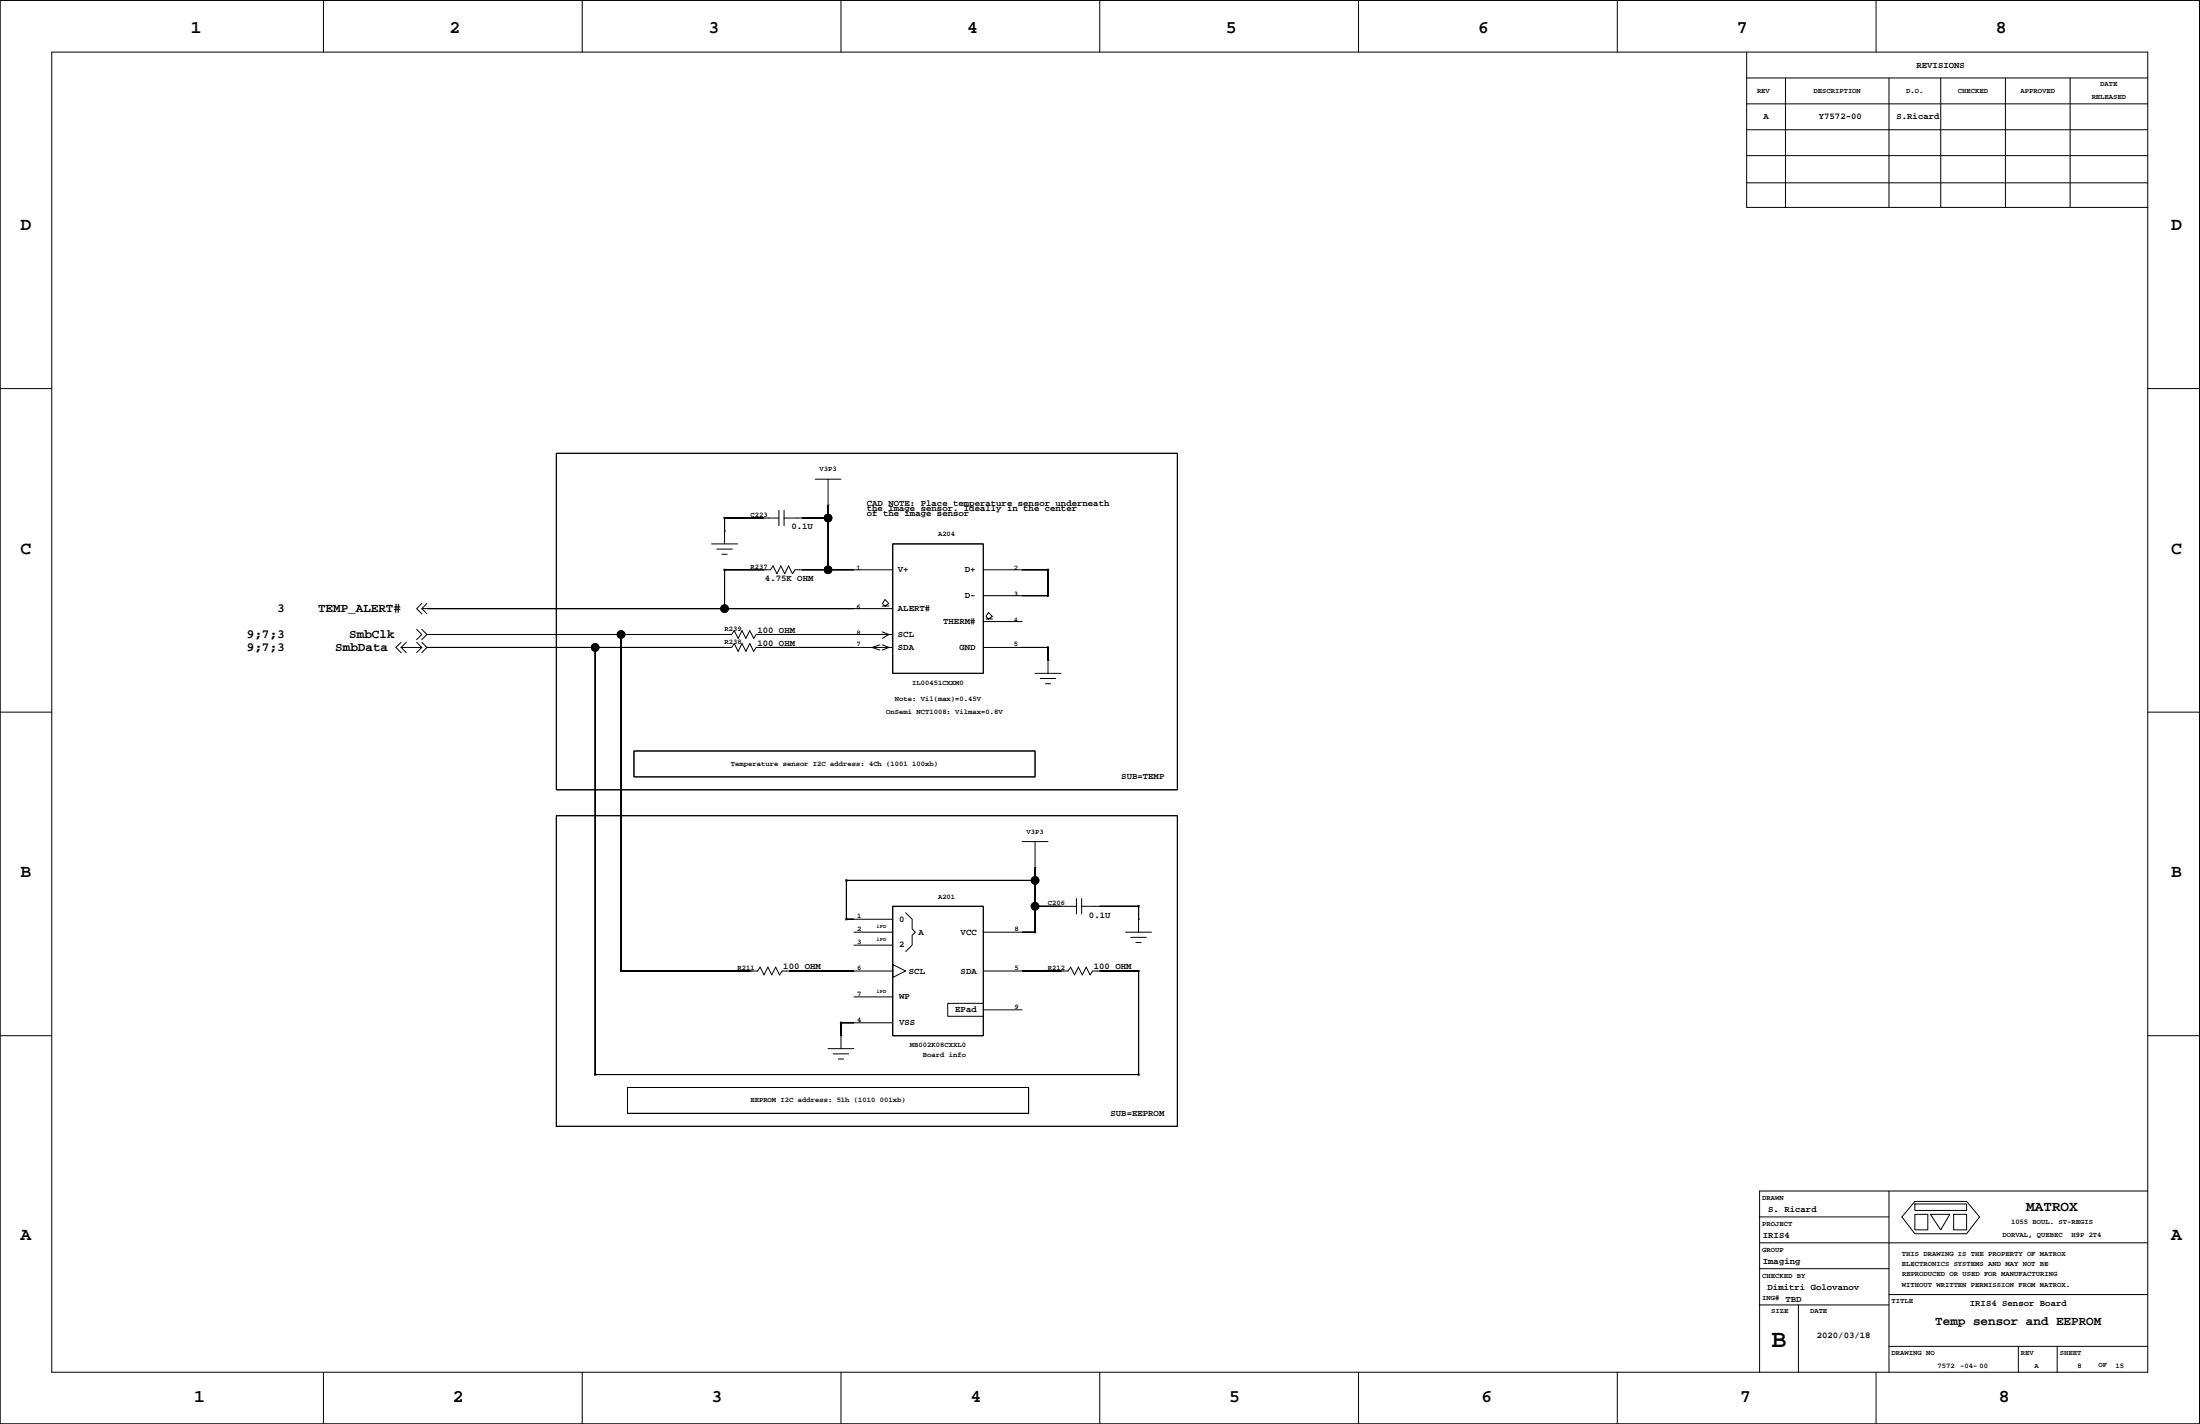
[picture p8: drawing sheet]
<svg xmlns="http://www.w3.org/2000/svg" width="432mm" height="279mm" viewBox="0 0 432 279" stroke-linecap="round" stroke-linejoin="round" font-family="sans-serif">
<g fill="none" stroke="#000" stroke-width=".2">
<path d="M0 .1h431.7v279.3h-431.7zM10.2 10.2h411.3v259h-411.3zM63.5 .1v10.1M114.3 .1v10.1M165.1 .1v10.1M215.9 .1v10.1M266.6 .1v10.1M317.4 .1v10.1M342.8 15.3h78.7M342.8 10.2v30.5h78.7M350.4 15.3v25.4M368.2 .1v10.1"/>
<path d="M370.8 15.3v25.4M380.9 15.3v25.4M393.6 15.3v25.4M406.3 15.3v25.4M342.8 35.9h78.7M342.8 30.5h78.7M342.8 25.5h78.7M342.8 20.4h78.7M0 76.2h10.2M421.5 76.2h10.2M109.2 88.9h121.9v66.1h-121.9zM160 94h5.1"/>
<path d="M162.5 99.1h.1M162.5 94v17.8M82.8 118.4l-1 1 1 1M82.8 119.4h92.4M83.8 119.4h.1M83.8 118.4l-1 1 1 1M139.7 106.7h5M140.7 107.7h3M141.7 108.8h1M142.2 104.2h.1M149.8 111.8h.1M149.8 101.6h.1"/>
<path d="M152.9 101.6h-10.7v5.1M152.9 100.1v3.1M153.9 101.6h8.6M153.9 100.1v3.1M157.4 111.8h.1M157.4 101.6h.1M173.2 118.9h.5l-.5-.5 .5-.8 .8 .8-.8 .5h.8M175.2 106.7h17.8v25.4h-17.8zM175.2 111.8h-19.2l-.5 .8-.7-1.6-.8 1.6-.7-1.6-.8 1.6-.8-1.6-.5 .8h-9v7.6M193 111.8h12.7v5.1h-12.7M0 139.7h10.2M78.7 127h4.1"/>
<path d="M78.7 126l-1 1 1 1.1M78.7 127l1 1.1M79.7 126l-1 1M81.8 123.5l1 1-1 1M81.8 126l1 1M82.8 127l-1 1.1M82.8 126l1 1M82.8 123.5l1 1-1 1M83.8 127l-1 1.1M83.8 124.5h.1M83.8 127h.1M83.8 127h59.8l.5-.7 .8 1.5 .7-1.5 .8 1.5 .8-1.5 .7 1.5 .5-.8h26.8"/>
<path d="M83.8 124.5h59.8l.5-.8 .8 1.6 .7-1.6 .8 1.6 .8-1.6 .7 1.6 .5-.8h26.8M116.8 127v83.8h106.7v-20.3h-9l-.6 .8-.7-1.5-.8 1.5-.7-1.5-.8 1.5-.8-1.5-.5 .7h-16.6M121.9 124.5v66h26.8l.5-.7 .8 1.5 .7-1.5 .8 1.5 .7-1.5 .8 1.5 .5-.8h21.7M142.2 127h.1M142.2 124.5h.1M149.8 127h.1M149.8 124.5h.1M172.7 126.5l-1.5 .5 1.5 .5M173.2 126.5l1.3 .5-1.3 .5M173.2 124l1.3 .5-1.3 .8M193 127h12.7v5.1M193 122h7.6"/>
<path d="M193.5 121.4h.5l-.5-.5 .5-.7 .8 .7-.8 .5h.8M203.2 132.1h5M204.2 133.1h3M205.2 134.1h1M205.7 129.6h.1M421.5 139.7h10.2M124.4 147.3h78.8v5.1h-78.8zM109.2 160h121.9v61h-121.9zM175.2 177.8h17.8v25.4h-17.8zM177.8 179.1l1.2 1.3v1.9l.7 .6-.7 .6v1.9l-1.2 1.3M200.6 165.1h5.1M203.2 170.2h.1"/>
<path d="M203.2 177.8h8.1M203.2 165.1v17.8h-10.2M203.2 172.7h-37.1v7.7h9.1M208.2 177.8h.1M211.3 176.3v3M212.3 177.8h11.2v5.1M212.3 176.3v3M215.9 177.8h.1M147.3 190.5h.1M154.9 190.5h.1M167.6 195.6h7.6M167.6 182.9h7.6"/>
<path d="M167.6 185.4h7.6M175.2 189.3l2.6 1.2-2.6 1.3zM193 196.9h-7v2.5h7M193 198.1h7.6M208.2 190.5h.1M215.9 190.5h.1M220.9 182.9h5.1M221.9 183.9h3.1M223 184.9h1M223.5 180.4h.1M0 203.2h10.2M123.2 213.4h78.7v5.1h-78.7z"/>
<path d="M162.5 205.8h5.1M163.5 206.8h3.1M164.6 207.8h1M165.1 203.2h.1M175.2 200.7h-10.1v5.1M421.5 203.2h10.2M345.4 238.8h25.4M370.8 233.7v35.5M375.8 238.3h2.6v3h-2.6zM375.8 236.2h10.2v1.3h-10.2zM375.8 235.7h10.2l2.5 3.1-2.5 3.3h-10.2l-2.5-3.3zM378.9 238.3h3.8l-1.8 3z"/>
<path d="M383.5 238.3h2.5v3h-2.5zM421.5 233.7h-76.1v35.5M345.4 256h25.4M345.4 248.9h25.4M345.4 243.8h76.1M353 256v13.2M370.8 254h50.7M63.5 269.2v10.2M114.3 269.2v10.2M165.1 269.2v10.2M215.9 269.2v10.2M266.6 269.2v10.2"/>
<path d="M317.4 269.2v10.2M368.2 269.2v10.2M370.8 264.2h50.7M396.1 264.2v5M403.8 264.2v5"/>
<circle cx="142.2" cy="119.4" r=".75"/>
<circle cx="162.5" cy="101.6" r=".75"/>
<circle cx="162.5" cy="111.8" r=".75"/>
<circle cx="116.8" cy="127" r=".75"/>
<circle cx="121.9" cy="124.5" r=".75"/>
<circle cx="203.2" cy="177.8" r=".75"/>
<circle cx="203.2" cy="172.7" r=".75"/>
</g>
<g fill="#000" stroke="#000" stroke-width=".2">
<path d="M162.5 99.1v2.5z" fill-rule="evenodd"/>
<path d="M142.1 101.5h.2v.3h-.2z" fill-rule="evenodd"/>
<path d="M142.1 111.7h.2v.2h-.2z" fill-rule="evenodd"/>
<path d="M142.2 101.6v2.6z" fill-rule="evenodd"/>
<path d="M142.2 111.8v7.6z" fill-rule="evenodd"/>
<path d="M83.8 119.4h58.4z" fill-rule="evenodd"/>
<path d="M142.2 101.6h7.6z" fill-rule="evenodd"/>
<path d="M142.2 111.8h7.6z" fill-rule="evenodd"/>
<path d="M157.4 101.6h5.1z" fill-rule="evenodd"/>
<path d="M162.5 101.6v10.2z" fill-rule="evenodd"/>
<path d="M157.4 111.8h5.1z" fill-rule="evenodd"/>
<path d="M162.5 111.8h5.1z" fill-rule="evenodd"/>
<path d="M142.2 119.4h25.4z" fill-rule="evenodd"/>
<path d="M205.6 116.8h.2v.2h-.2z" fill-rule="evenodd"/>
<path d="M205.6 111.7h.2v.2h-.2z" fill-rule="evenodd"/>
<path d="M200.6 116.9h5.1z" fill-rule="evenodd"/>
<path d="M205.7 111.8v5.1z" fill-rule="evenodd"/>
<path d="M200.6 111.8h5.1z" fill-rule="evenodd"/>
<path d="M116.8 127v83.8z" fill-rule="evenodd"/>
<path d="M83.8 127h33z" fill-rule="evenodd"/>
<path d="M121.9 124.5v66z" fill-rule="evenodd"/>
<path d="M83.8 124.5h38.1z" fill-rule="evenodd"/>
<path d="M121.9 124.5h20.3z" fill-rule="evenodd"/>
<path d="M116.8 127h25.4z" fill-rule="evenodd"/>
<path d="M149.8 124.5h17.8z" fill-rule="evenodd"/>
<path d="M149.8 127h17.8z" fill-rule="evenodd"/>
<path d="M205.6 126.9h.2v.2h-.2z" fill-rule="evenodd"/>
<path d="M200.6 127h5.1z" fill-rule="evenodd"/>
<path d="M205.7 127v2.6z" fill-rule="evenodd"/>
<path d="M166 172.6h.2v.3h-.2z" fill-rule="evenodd"/>
<path d="M166.1 172.7v7.7z" fill-rule="evenodd"/>
<path d="M203.2 172.7v5.1z" fill-rule="evenodd"/>
<path d="M203.2 177.8v5.1z" fill-rule="evenodd"/>
<path d="M203.2 170.2v2.5z" fill-rule="evenodd"/>
<path d="M166.1 172.7h37.1z" fill-rule="evenodd"/>
<path d="M203.2 177.8h5z" fill-rule="evenodd"/>
<path d="M223.4 177.7h.2v.2h-.2z" fill-rule="evenodd"/>
<path d="M223.5 177.8v2.6z" fill-rule="evenodd"/>
<path d="M215.9 177.8h7.6z" fill-rule="evenodd"/>
<path d="M121.8 190.4h.2v.2h-.2z" fill-rule="evenodd"/>
<path d="M121.9 190.5h25.4z" fill-rule="evenodd"/>
<path d="M166 180.3h.2v.2h-.2z" fill-rule="evenodd"/>
<path d="M166.1 180.4h1.5z" fill-rule="evenodd"/>
<path d="M154.9 190.5h12.7z" fill-rule="evenodd"/>
<path d="M203 182.8h.3v.2h-.3z" fill-rule="evenodd"/>
<path d="M200.6 182.9h2.6z" fill-rule="evenodd"/>
<path d="M200.6 190.5h7.6z" fill-rule="evenodd"/>
<path d="M223.4 190.4h.2v.2h-.2z" fill-rule="evenodd"/>
<path d="M215.9 190.5h7.6z" fill-rule="evenodd"/>
<path d="M223.5 190.5v20.3z" fill-rule="evenodd"/>
<path d="M116.7 210.7h.2v.2h-.2z" fill-rule="evenodd"/>
<path d="M165 200.6h.2v.2h-.2z" fill-rule="evenodd"/>
<path d="M165.1 200.7v2.5z" fill-rule="evenodd"/>
<path d="M165.1 200.7h2.5z" fill-rule="evenodd"/>
<path d="M223.4 210.7h.2v.2h-.2z" fill-rule="evenodd"/>
<path d="M116.8 210.8h106.7z" fill-rule="evenodd"/>
<circle cx="142.2" cy="119.4" r=".75"/>
<circle cx="162.5" cy="101.6" r=".75"/>
<circle cx="162.5" cy="111.8" r=".75"/>
<circle cx="116.8" cy="127" r=".75"/>
<circle cx="121.9" cy="124.5" r=".75"/>
<circle cx="203.2" cy="177.8" r=".75"/>
<circle cx="203.2" cy="172.7" r=".75"/>
</g>
<text font-size="4.9" x="347.7" y="264.3">B</text>
<g font-size="3.5">
<text x="37.5" y="6.6">1</text>
<text x="88.2" y="6.6">2</text>
<text x="139" y="6.6">3</text>
<text x="189.8" y="6.6">4</text>
<text x="240.6" y="6.6">5</text>
<text x="290.1" y="6.6">6</text>
<text x="340.9" y="6.6">7</text>
<text x="391.7" y="6.6">8</text>
<text x="4" y="45.1">D</text>
<text x="426.1" y="45.1">D</text>
<text x="4" y="108.6">C</text>
<text x="426.1" y="108.6">C</text>
<text x="4" y="172.1">B</text>
<text x="426.1" y="172.1">B</text>
<text x="4" y="243.2">A</text>
<text x="426.1" y="243.2">A</text>
<text x="38.1" y="275.1">1</text>
<text x="88.9" y="275.1">2</text>
<text x="139.7" y="275.1">3</text>
<text x="190.5" y="275.1">4</text>
<text x="241.2" y="275.1">5</text>
<text x="290.8" y="275.1">6</text>
<text x="341.6" y="275.1">7</text>
<text x="392.3" y="275.1">8</text>
</g>
<text font-size="2.8" x="397.7" y="237.5">MATROX</text>
<g font-size="2.5">
<text x="48.5" y="125.2">9;7;3</text>
<text x="54.4" y="120.1">3</text>
<text x="62.4" y="120.1">TEMP_ALERT#</text>
<text x="68.6" y="125.2">SmbClk</text>
<text x="48.5" y="127.7">9;7;3</text>
<text x="65.8" y="127.7">SmbData</text>
<text x="379.9" y="259.9">Temp sensor and EEPROM</text>
</g>
<g font-size="1.8">
<text x="376.2" y="13.3">REVISIONS</text>
<text x="346.1" y="23.4">A</text>
<text x="357" y="23.4">Y7572-00</text>
<text x="372.2" y="23.4">S.Ricard</text>
<text x="170.1" y="99.3">CAD NOTE: Place temperature sensor underneath</text>
<text x="170.1" y="100.3">the Image sensor. Ideally in the center</text>
<text x="170.1" y="101.3">of the image sensor</text>
<text x="155.3" y="103.9">0.1U</text>
<text x="176.2" y="112.3">V+</text>
<text x="189.4" y="112.3">D+</text>
<text x="150.1" y="114">4.75K OHM</text>
<text x="176.2" y="119.9">ALERT#</text>
<text x="189.4" y="117.4">D-</text>
<text x="148.7" y="124.2">100 OHM</text>
<text x="176.2" y="125">SCL</text>
<text x="185.1" y="122.5">THERM#</text>
<text x="148.7" y="126.7">100 OHM</text>
<text x="176.2" y="127.5">SDA</text>
<text x="188.3" y="127.5">GND</text>
<text x="220.1" y="152.9">SUB=TEMP</text>
<text x="176.5" y="185.9">2</text>
<text x="176.5" y="180.8">0</text>
<text x="180.3" y="183.4">A</text>
<text x="188.6" y="183.4">VCC</text>
<text x="213.7" y="180">0.1U</text>
<text x="153.7" y="190.2">100 OHM</text>
<text x="178.4" y="191">SCL</text>
<text x="188.6" y="191">SDA</text>
<text x="214.7" y="190.2">100 OHM</text>
<text x="176.5" y="196.1">WP</text>
<text x="176.5" y="201.2">VSS</text>
<text x="187.5" y="198.6">EPad</text>
<text x="218" y="218.9">SUB=EEPROM</text>
<text x="347.1" y="237.8">S. Ricard</text>
<text x="346" y="242.9">IRIS4</text>
<text x="346" y="248">Imaging</text>
<text x="346.9" y="253.2">Dimitri Golovanov</text>
<text x="350.4" y="255.5">TBD</text>
<text x="386.6" y="256.2">IRIS4 Sensor Board</text>
<text x="356.6" y="262.6">2020/03/18</text>
</g>
<g font-size="1.4">
<text x="412.2" y="17">DATE</text>
<text x="344.9" y="18.2">REV</text>
<text x="355.9" y="18.2">DESCRIPTION</text>
<text x="374.1" y="18.2">D.O.</text>
<text x="384.3" y="18.2">CHECKED</text>
<text x="396.6" y="18.2">APPROVED</text>
<text x="410.5" y="19.5">RELEASED</text>
<text x="160.8" y="92.5">V3P3</text>
<text x="147.3" y="101.4">C223</text>
<text x="184.1" y="105.2">A204</text>
<text x="147.3" y="111.5">R237</text>
<text x="168.1" y="111.8">1</text>
<text x="199" y="111.8">2</text>
<text x="168.1" y="119.4">6</text>
<text x="199" y="116.9">3</text>
<text x="142.2" y="123.7">R239</text>
<text x="168.1" y="124.5">8</text>
<text x="199" y="122">4</text>
<text x="142.2" y="126.3">R238</text>
<text x="168.1" y="126.8">7</text>
<text x="199" y="126.8">5</text>
<text x="175.6" y="137.6">Note: Vil(max)=0.45V</text>
<text x="179" y="134.4">IL00451CXXM0</text>
<text x="173.9" y="140.1">OnSemi NCT1008: Vilmax=0.8V</text>
<text x="143.5" y="150.3">Temperature sensor I2C address: 4Ch (1001 100xb)</text>
<text x="201.5" y="163.6">V3P3</text>
<text x="184.1" y="176.3">A201</text>
<text x="205.7" y="177.6">C206</text>
<text x="168.2" y="185.2">3</text>
<text x="168.2" y="182.7">2</text>
<text x="168.2" y="180.1">1</text>
<text x="199.1" y="182.7">8</text>
<text x="144.7" y="190.3">R211</text>
<text x="168.2" y="190.3">6</text>
<text x="199.1" y="190.3">5</text>
<text x="205.7" y="190.3">R212</text>
<text x="168.2" y="195.3">7</text>
<text x="199.1" y="197.9">9</text>
<text x="168.2" y="200.4">4</text>
<text x="178.6" y="205.5">MB002K08CXXL0</text>
<text x="181.1" y="207.4">Board info</text>
<text x="147.3" y="216.3">EEPROM I2C address: 51h (1010 001xb)</text>
<text x="345.9" y="235.4">DRAWN</text>
<text x="345.9" y="240.5">PROJECT</text>
<text x="345.9" y="245.6">GROUP</text>
<text x="393" y="242.7">DORVAL, QUEBEC</text>
<text x="394.7" y="240.2">1055 BOUL. ST-REGIS</text>
<text x="406.6" y="242.7">H9P 2T4</text>
<text x="345.9" y="250.7">CHECKED BY</text>
<text x="373.3" y="246.4">THIS DRAWING IS THE PROPERTY OF MATROX</text>
<text x="373.3" y="248.4">ELECTRONICS SYSTEMS AND MAY NOT BE</text>
<text x="373.3" y="250.4">REPRODUCED OR USED FOR MANUFACTURING</text>
<text x="345.9" y="255">ING#</text>
<text x="347.6" y="257.5">SIZE</text>
<text x="355.3" y="257.5">DATE</text>
<text x="371.3" y="255.8">TITLE</text>
<text x="373.3" y="252.5">WITHOUT WRITTEN PERMISSION FROM MATROX.</text>
<text x="371.3" y="265.9">DRAWING NO</text>
<text x="380.3" y="268.4">7572</text>
<text x="384.7" y="268.4">-04- 00</text>
<text x="396.7" y="265.9">REV</text>
<text x="399.3" y="268.4">A</text>
<text x="404.3" y="265.9">SHEET</text>
<text x="407.7" y="268.4">8</text>
<text x="411.9" y="268.2">OF</text>
<text x="415.2" y="268.4">15</text>
</g>
<g font-size="1.1">
<text x="172" y="184.6">iPD</text>
<text x="172" y="182.1">iPD</text>
<text x="172" y="194.8">iPD</text>
</g>
</svg>
